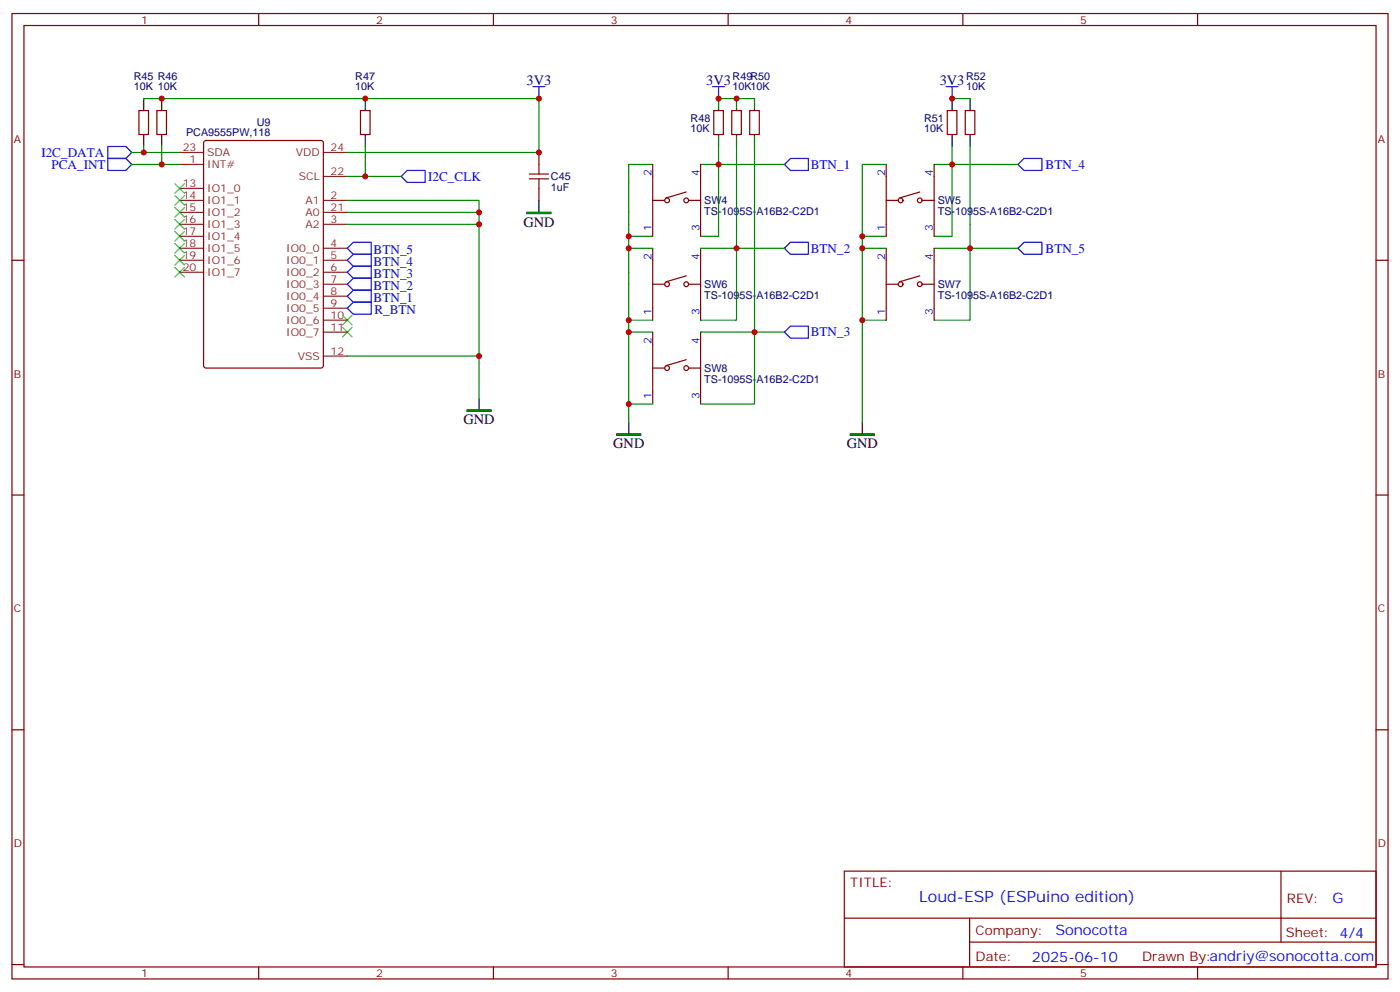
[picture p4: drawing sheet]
<svg xmlns="http://www.w3.org/2000/svg" width="412mm" height="292mm" viewBox="0 0 412 292" stroke-linecap="round" stroke-linejoin="round" font-family="sans-serif">
<g fill="none" stroke="#870000" stroke-width=".35">
<path d="M3.5 4h405.4v284.3h-405.4zM7.1 7.5h398.2v277.3h-398.2zM76.2 4v3.5M145.3 4v3.5M214.5 4v3.5M283.6 4v3.5M352.8 4v3.5M40.9 32.6h2.8v7h-2.8zM46.2 32.6h2.8v7h-2.8zM106.2 32.6h2.8v7h-2.8zM210.3 32.6h2.8v7h-2.8zM215.5 32.6h2.9v7h-2.9z"/>
<path d="M220.8 32.6h2.9v7h-2.9zM279 32.6h2.9v7h-2.9zM284.3 32.6h2.9v7h-2.9zM60.2 41.6l.5-.2h33.8l.7 .4v65.9l-.4 .7h-34.1l-.7-.5v-65.8zM158.7 44.9v3.5M158.7 55.5v3.5M192.3 48.4v21.2M192.3 59h3.5M202.1 56.6l-6 1.7M202.8 59h3.6M206.4 48.4v21.2M261.1 59h3.5"/>
<path d="M261.1 48.4v21.2M270.9 56.6l-6 1.7M271.6 59h3.6M275.2 48.4v21.2M3.5 76.7h3.6M192.3 73.1v21.2M206.4 73.1v21.2M261.1 73.1v21.2M275.2 73.1v21.2M405.3 76.7h3.6M192.3 97.8v21.2M192.3 83.7h3.5"/>
<path d="M202.1 81.2l-6 1.8M202.8 83.7h3.6M206.4 97.8v21.2M261.1 83.7h3.5M270.9 81.2l-6 1.8M271.6 83.7h3.6M192.3 108.4h3.5M202.1 105.9l-6 1.8M202.8 108.4h3.6M3.5 145.8h3.6M405.3 145.8h3.6M3.5 214.9h3.6"/>
<path d="M405.3 214.9h3.6M248.7 256.6h156.6v28.2h-156.6zM377.3 256.6v20.9M248.7 270.4h156.5M285.6 277.5h119.6M285.6 270.4v14.1M3.5 284.1h3.6M76.2 284.8v3.5M145.3 284.8v3.5M214.5 284.8v3.5M283.6 284.8v3.5M352.8 284.8v3.5"/>
<path d="M405.3 284.1h3.6"/>
<circle cx="196.5" cy="59" r=".71"/>
<circle cx="202.1" cy="59" r=".71"/>
<circle cx="265.3" cy="59" r=".71"/>
<circle cx="270.9" cy="59" r=".71"/>
<circle cx="196.5" cy="83.7" r=".71"/>
<circle cx="202.1" cy="83.7" r=".71"/>
<circle cx="265.3" cy="83.7" r=".71"/>
<circle cx="270.9" cy="83.7" r=".71"/>
<circle cx="196.5" cy="108.4" r=".71"/>
<circle cx="202.1" cy="108.4" r=".71"/>
</g>
<g fill="none" stroke="#8c2424" stroke-width=".35">
<path d="M52.9 44.9h7.1M52.9 59h7.1M52.9 48.4h7.1M52.9 55.5h7.1M95.2 44.9h7.1M95.2 52h7.1M95.2 59h7.1M52.9 62.5h7.1M52.9 66.1h7.1M52.9 73.1h7.1M52.9 76.7h7.1M52.9 69.6h7.1"/>
<path d="M95.2 62.5h7.1M95.2 66.1h7.1M95.2 73.1h7.1M95.2 76.7h7.1M52.9 80.2h7.1M95.2 80.2h7.1M95.2 83.7h7.1M95.2 87.2h7.1M95.2 90.8h7.1M95.2 94.3h7.1M95.2 97.8h7.1M95.2 104.9h7.1"/>
</g>
<g fill="none" stroke="#00f" stroke-width=".35">
<path d="M157 25.5h3.5M158.7 25.5v3.5M209.9 25.5h3.5M211.7 25.5v3.5M278.7 25.5h3.5M280.5 25.5v3.5M31.7 43.1h5.3l1.8 1.8-1.8 1.8h-5.3zM31.7 46.7h5.3l1.8 1.7-1.8 1.8h-5.3zM119.9 50.2h5.3v3.5h-5.3l-1.7-1.7zM232.8 46.7h5.3v3.5h-5.3l-1.7-1.8zM299.9 48.4l1.7-1.7h5.3v3.5h-5.3zM102.3 73.1l1.8-1.7h5.3v3.5h-5.3z"/>
<path d="M102.3 76.7l1.8-1.8h5.3v3.5h-5.3zM104.1 78.4h5.3v3.6h-5.3l-1.8-1.8zM232.8 71.4h5.3v3.5h-5.3l-1.7-1.8zM299.9 73.1l1.7-1.7h5.3v3.5h-5.3zM102.3 83.7l1.8-1.7h5.3v3.5h-5.3zM102.3 87.2l1.8-1.7h5.3v3.5h-5.3zM102.3 90.8l1.8-1.8h5.3v3.5h-5.3zM232.8 96.1h5.3v3.5h-5.3l-1.7-1.8z"/>
</g>
<path d="M155.2 62.5h7.1v.4h-7.1zM137.6 120.8h7v.3h-7zM181.7 127.8h7v.4h-7zM250.5 127.8h7v.4h-7z" fill="#000" stroke="#000" stroke-width=".35"/>
<g fill="none" stroke="#000" stroke-width=".35">
<path d="M42.3 29v3.6M42.3 39.6v3.5M47.6 29v3.6M47.6 39.6v3.5M107.6 29v3.6M107.6 39.6v3.5M211.7 29v3.6M211.7 39.6v3.5M217 29v3.6M217 39.6v3.5M222.2 29v3.6M222.2 39.6v3.5"/>
<path d="M280.5 29v3.6M280.5 39.6v3.5M285.8 29v3.6M285.8 39.6v3.5M158.7 59v3.5M141.1 117.2v3.6M185.2 124.3v3.5M254 124.3v3.5"/>
</g>
<g fill="none" stroke="#008700" stroke-width=".35">
<path d="M42.3 29h116.4v15.9h-56.4M211.7 29h10.5M280.5 29h5.3M38.8 44.9h14.1M38.8 48.4h14.1M42.3 43.1v1.8M47.6 43.1v5.3M102.3 59h38.8v45.9M102.3 52h15.9M107.6 43.1v8.9M192.3 48.4h-7.1v49.4M211.7 43.1v5.3h-5.3"/>
<path d="M217 43.1v30h14.1M222.2 43.1v54.7h8.9M231.1 48.4h-19.4v21.2h-5.3M261.1 48.4h-7.1v75.9M280.5 43.1v5.3h-5.3M285.8 43.1v30h14.1M299.9 48.4h-19.4v21.2h-5.3M102.3 62.5h38.8M102.3 66.1h38.8M185.2 69.6h7.1M185.2 73.1h7.1M206.4 73.1h10.6v21.2h-10.6"/>
<path d="M254 69.6h7.1M254 73.1h7.1M275.2 73.1h10.6v21.2h-10.6M185.2 94.3h7.1M192.3 97.8h-7.1v26.5M206.4 97.8h15.8v21.2h-15.8M254 94.3h7.1M102.3 104.9h38.8v12.3M185.2 119h7.1"/>
</g>
<g fill="none" stroke="#3c3" stroke-width=".35">
<path d="M51.5 54.1l2.8 2.8M51.5 57.6l2.8 2.8M54.3 54.1l-2.8 2.8M54.3 57.6l-2.8 2.8M51.5 61.1l2.8 2.9M51.5 64.7l2.8 2.8M51.5 68.2l2.8 2.8M51.5 71.7l2.8 2.8M51.5 75.2l2.8 2.9M51.5 78.8l2.8 2.8M54.3 61.1l-2.8 2.9M54.3 64.7l-2.8 2.8"/>
<path d="M54.3 68.2l-2.8 2.8M54.3 71.7l-2.8 2.8M54.3 75.2l-2.8 2.9M54.3 78.8l-2.8 2.8M100.9 96.4l2.8 2.8M100.9 92.9l2.8 2.8M103.7 96.4l-2.8 2.8M103.7 92.9l-2.8 2.8"/>
</g>
<path d="M155.9 51.3h5.7M155.9 52.7h5.7M158.7 48.4v2.9M158.7 52.7v2.8" fill="none" stroke="#a10000" stroke-width=".35"/>
<g fill="#c00">
<circle cx="141.1" cy="104.9" r=".88"/>
<circle cx="141.1" cy="62.5" r=".88"/>
<circle cx="141.1" cy="66.1" r=".88"/>
<circle cx="42.3" cy="44.9" r=".88"/>
<circle cx="47.6" cy="48.4" r=".88"/>
<circle cx="107.6" cy="52" r=".88"/>
<circle cx="47.6" cy="29" r=".88"/>
<circle cx="107.6" cy="29" r=".88"/>
<circle cx="158.8" cy="29" r=".88"/>
<circle cx="185.2" cy="97.8" r=".88"/>
<circle cx="211.7" cy="48.4" r=".88"/>
<circle cx="211.7" cy="29" r=".88"/>
<circle cx="217" cy="29" r=".88"/>
<circle cx="280.5" cy="29" r=".88"/>
<circle cx="185.2" cy="69.6" r=".88"/>
<circle cx="185.2" cy="73.1" r=".88"/>
<circle cx="185.2" cy="94.3" r=".88"/>
<circle cx="185.2" cy="119" r=".88"/>
<circle cx="222.3" cy="97.8" r=".88"/>
<circle cx="217" cy="73.1" r=".88"/>
<circle cx="285.8" cy="73.1" r=".88"/>
<circle cx="254" cy="94.3" r=".88"/>
<circle cx="254" cy="73.1" r=".88"/>
<circle cx="254" cy="69.6" r=".88"/>
<circle cx="280.5" cy="48.4" r=".88"/>
<circle cx="158.8" cy="44.9" r=".88"/>
</g>
<text font-size="4.6" fill="#00f" x="270.8" y="265.6">Loud-ESP (ESPuino edition)</text>
<g font-size="4.2" fill="#000080">
<text x="155.1" y="25.2">3V3</text>
<text x="208" y="25.2">3V3</text>
<text x="276.8" y="25.2">3V3</text>
</g>
<g font-size="4.2">
<text x="154.2" y="66.8">GND</text>
<text x="136.6" y="125">GND</text>
<text x="180.7" y="132">GND</text>
<text x="249.4" y="132">GND</text>
</g>
<g font-size="4.2" fill="#00f">
<text x="392.5" y="265.8">G</text>
<text x="310.9" y="275.4">Sonocotta</text>
<text x="304" y="283.2">2025-06-10</text>
</g>
<g font-size="3.9" fill="#00f">
<text x="12.2" y="46.2">I2C_DATA</text>
<text x="15.2" y="49.7">PCA_INT</text>
<text x="126.1" y="53.2">I2C_CLK</text>
<text x="238.8" y="49.7">BTN_1</text>
<text x="308" y="49.7">BTN_4</text>
<text x="110.1" y="74.7">BTN_5</text>
<text x="238.8" y="74.4">BTN_2</text>
<text x="308" y="74.4">BTN_5</text>
<text x="110.1" y="78.2">BTN_4</text>
<text x="110.1" y="81.8">BTN_3</text>
<text x="110.1" y="85.3">BTN_2</text>
<text x="110.1" y="88.8">BTN_1</text>
<text x="110.3" y="92.4">R_BTN</text>
<text x="238.8" y="99.1">BTN_3</text>
</g>
<g font-size="3.9" fill="#800">
<text x="250.5" y="261.2">TITLE:</text>
<text x="379.1" y="265.8">REV:</text>
<text x="287.4" y="275.4">Company:</text>
<text x="378.7" y="276">Sheet: 4/4</text>
<text x="287.4" y="283">Date:</text>
<text x="336.4" y="283.1">Drawn By:andriy@sonocotta.com</text>
</g>
<g font-size="3.2" fill="#800">
<text x="41.6" y="7">1</text>
<text x="110.8" y="7">2</text>
<text x="179.9" y="7">3</text>
<text x="249.1" y="7">4</text>
<text x="318.2" y="7">5</text>
<text x="4.1" y="42.1">A</text>
<text x="405.9" y="42.1">A</text>
<text x="4.1" y="111.2">B</text>
<text x="405.9" y="111.2">B</text>
<text x="4.1" y="180.4">C</text>
<text x="405.9" y="180.4">C</text>
<text x="4.1" y="249.5">D</text>
<text x="405.9" y="249.5">D</text>
<text x="41.6" y="287.8">1</text>
<text x="110.8" y="287.8">2</text>
<text x="179.9" y="287.8">3</text>
<text x="249.1" y="287.8">4</text>
<text x="318.2" y="287.8">5</text>
</g>
<g font-size="3.2" fill="#000080">
<text x="39.4" y="23.5">R45 R46</text>
<text x="104.7" y="23.5">R47</text>
<text x="215.8" y="23.5">R49R50</text>
<text x="284.6" y="23.5">R52</text>
<text x="39.4" y="26.7">10K 10K</text>
<text x="104.7" y="26.7">10K</text>
<text x="215.8" y="26.7">10K10K</text>
<text x="284.6" y="26.7">10K</text>
<text x="203.4" y="35.9">R48</text>
<text x="272.2" y="35.9">R51</text>
<text x="54.8" y="40.2">PCA9555PW,118</text>
<text x="75.7" y="37.1">U9</text>
<text x="203.4" y="39">10K</text>
<text x="272.2" y="39">10K</text>
<text x="162.3" y="53.1">C45</text>
<text x="162.3" y="56.3">1uF</text>
<text x="207.5" y="63.3">TS-1095S-A16B2-C2D1</text>
<text x="207.5" y="60.1">SW4</text>
<text x="276.2" y="63.3">TS-1095S-A16B2-C2D1</text>
<text x="276.2" y="60.1">SW5</text>
<text x="207.5" y="88">TS-1095S-A16B2-C2D1</text>
<text x="207.5" y="84.8">SW6</text>
<text x="276.2" y="88">TS-1095S-A16B2-C2D1</text>
<text x="276.2" y="84.8">SW7</text>
<text x="207.5" y="112.7">TS-1095S-A16B2-C2D1</text>
<text x="207.5" y="109.5">SW8</text>
</g>
<g font-size="3.2" fill="#8d2323">
<text x="53.8" y="44.6">23</text>
<text x="61" y="46">SDA</text>
<text x="87.1" y="46">VDD</text>
<text x="97.4" y="44.6">24</text>
<text x="55.8" y="48.1">1</text>
<text x="61" y="49.5">INT#</text>
<text x="88" y="53">SCL</text>
<text x="97.4" y="51.6">22</text>
<text x="53.8" y="55.1">13</text>
<text x="53.8" y="58.7">14</text>
<text x="61" y="56.6">IO1_0</text>
<text x="97.4" y="58.7">2</text>
<text x="53.8" y="62.2">15</text>
<text x="53.8" y="65.7">16</text>
<text x="61" y="60.1">IO1_1</text>
<text x="61" y="63.6">IO1_2</text>
<text x="90" y="60.1">A1</text>
<text x="90" y="63.6">A0</text>
<text x="97.4" y="62.2">21</text>
<text x="97.4" y="65.7">3</text>
<text x="53.8" y="69.3">17</text>
<text x="61" y="67.1">IO1_3</text>
<text x="61" y="70.7">IO1_4</text>
<text x="90" y="67.1">A2</text>
<text x="53.8" y="72.8">18</text>
<text x="53.8" y="76.3">19</text>
<text x="61" y="74.2">IO1_5</text>
<text x="61" y="77.7">IO1_6</text>
<text x="84.3" y="74.2">IO0_0</text>
<text x="84.3" y="77.7">IO0_1</text>
<text x="97.4" y="72.8">4</text>
<text x="97.4" y="76.3">5</text>
<text x="53.8" y="79.8">20</text>
<text x="61" y="81.2">IO1_7</text>
<text x="84.3" y="81.2">IO0_2</text>
<text x="97.4" y="79.8">6</text>
<text x="97.4" y="83.4">7</text>
<text x="84.3" y="84.8">IO0_3</text>
<text x="84.3" y="88.3">IO0_4</text>
<text x="97.4" y="86.9">8</text>
<text x="84.3" y="91.8">IO0_5</text>
<text x="84.3" y="95.4">IO0_6</text>
<text x="97.4" y="90.4">9</text>
<text x="97.4" y="93.9">10</text>
<text x="84.3" y="98.9">IO0_7</text>
<text x="97.4" y="97.5">11</text>
<text x="87.7" y="105.9">VSS</text>
<text x="97.4" y="104.5">12</text>
</g>
<g font-size="3.2" fill="#00f">
<text x="191.9" y="52" transform="rotate(-90 191.9 52)">2</text>
<text x="206" y="52" transform="rotate(-90 206 52)">4</text>
<text x="260.7" y="52" transform="rotate(-90 260.7 52)">2</text>
<text x="274.8" y="52" transform="rotate(-90 274.8 52)">4</text>
<text x="191.9" y="68.1" transform="rotate(-90 191.9 68.1)">1</text>
<text x="206" y="68.1" transform="rotate(-90 206 68.1)">3</text>
<text x="260.7" y="68.1" transform="rotate(-90 260.7 68.1)">1</text>
<text x="274.8" y="68.1" transform="rotate(-90 274.8 68.1)">3</text>
<text x="191.9" y="76.7" transform="rotate(-90 191.9 76.7)">2</text>
<text x="206" y="76.7" transform="rotate(-90 206 76.7)">4</text>
<text x="260.7" y="76.7" transform="rotate(-90 260.7 76.7)">2</text>
<text x="274.8" y="76.7" transform="rotate(-90 274.8 76.7)">4</text>
<text x="191.9" y="92.8" transform="rotate(-90 191.9 92.8)">1</text>
<text x="206" y="92.8" transform="rotate(-90 206 92.8)">3</text>
<text x="260.7" y="92.8" transform="rotate(-90 260.7 92.8)">1</text>
<text x="274.8" y="92.8" transform="rotate(-90 274.8 92.8)">3</text>
<text x="191.9" y="101.4" transform="rotate(-90 191.9 101.4)">2</text>
<text x="206" y="101.4" transform="rotate(-90 206 101.4)">4</text>
<text x="191.9" y="117.5" transform="rotate(-90 191.9 117.5)">1</text>
<text x="206" y="117.5" transform="rotate(-90 206 117.5)">3</text>
</g>
</svg>
